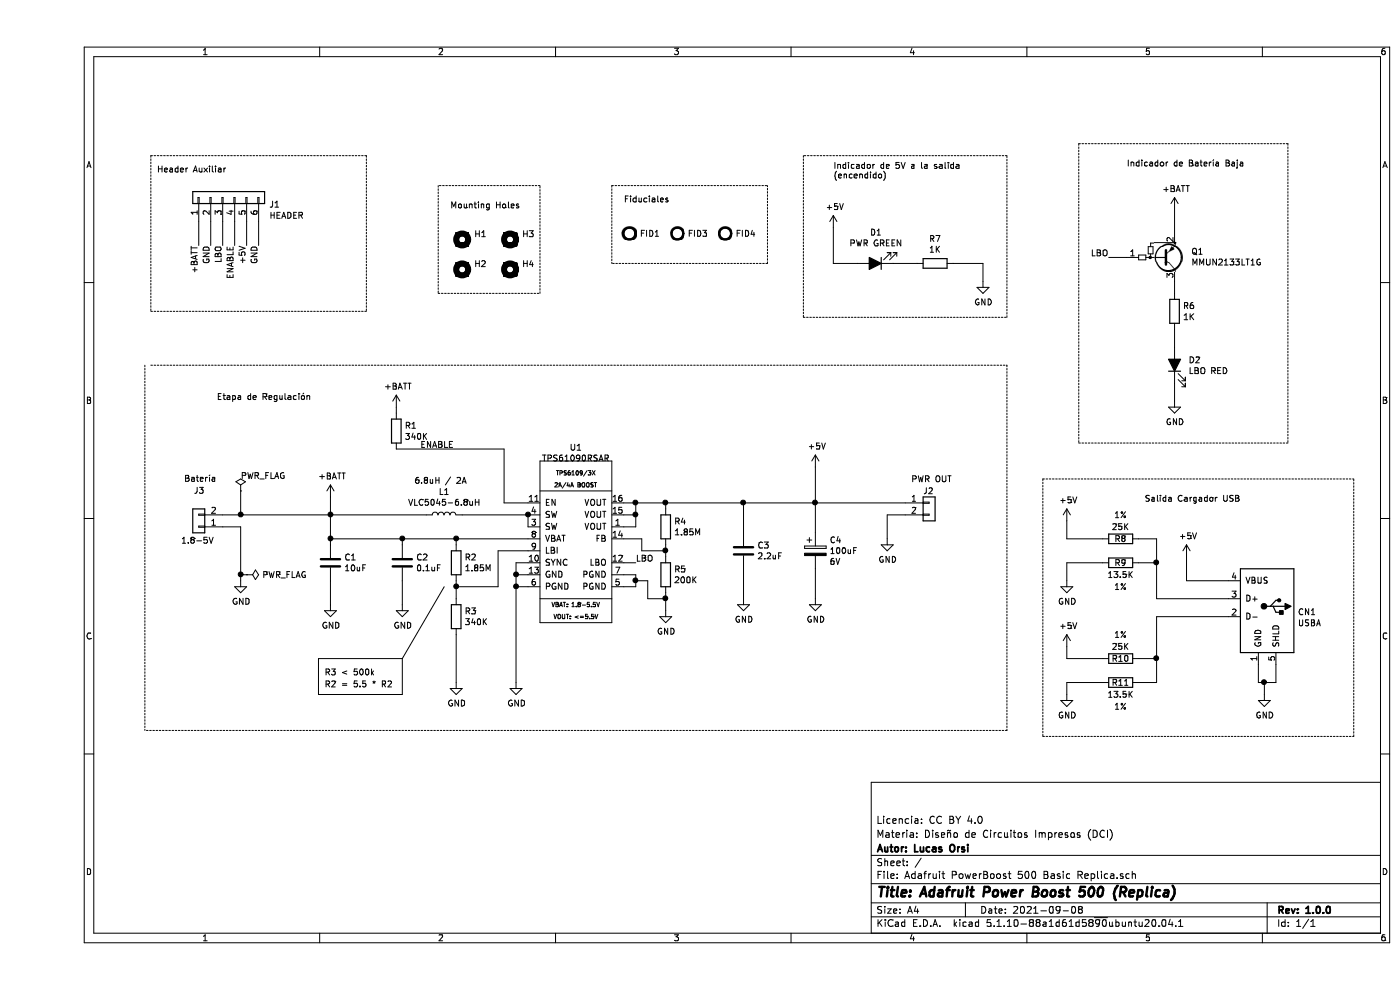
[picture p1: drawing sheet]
EESchema Schematic File Version 4
EELAYER 30 0
EELAYER END
$Descr A4 11693 8268
encoding utf-8
Sheet 1 1
Title "Adafruit Power Boost 500 (Replica)"
Date "2021-09-08"
Rev "1.0.0"
Comp "Autor: Lucas Orsi"
Comment1 "Materia: Diseño de Circuitos Impresos (DCI)"
Comment2 "Licencia: CC BY 4.0"
Comment3 ""
Comment4 ""
$EndDescr
Text Label 1350 2050 3    50   ~ 0
+BATT
Text Label 1650 2050 3    50   ~ 0
ENABLE
Text Label 1550 2050 3    50   ~ 0
LBO
Text Label 1850 2050 3    50   ~ 0
GND
Text Label 1750 2050 3    50   ~ 0
+5V
Text Label 1450 2050 3    50   ~ 0
GND
Wire Wire Line
	1850 1850 1850 2050
Wire Wire Line
	1750 1850 1750 2050
Wire Wire Line
	1650 1850 1650 2050
Wire Wire Line
	1550 1850 1550 2050
Wire Wire Line
	1450 1850 1450 2050
Wire Wire Line
	1350 1850 1350 2050
$Comp
L Connector_Generic:Conn_01x06 J1
U 1 1
P 1550 1650
F 0 "J1" V 1488 1262 50  0000 R CNN
F 1 "HEADER" V 1397 1262 50  0000 R CNN
F 2 "Connector_PinSocket_1.00mm:PinSocket_1x06_P1.00mm_Vertical" H 1550 1650 50  0001 C CNN
F 3 "~" H 1550 1650 50  0001 C CNN
	1    1550 1650
	0    -1   -1   0   
$EndComp
Wire Notes Line
	950  1300 2750 1300
Text Notes 1000 1450 0    50   ~ 0
Header Auxiliar
Text Notes 6650 1500 0    50   ~ 0
Indicador de 5V a la salida\n(encendido)
Wire Notes Line
	8100 1300 6400 1300
$Comp
L power:GND #PWR015
U 1 1
P 7900 2350
F 0 "#PWR015" H 7900 2100 50  0001 C CNN
F 1 "GND" H 7905 2177 50  0000 C CNN
F 2 "" H 7900 2350 50  0001 C CNN
F 3 "" H 7900 2350 50  0001 C CNN
	1    7900 2350
	1    0    0    -1  
$EndComp
Wire Wire Line
	7650 2200 7900 2200
Wire Wire Line
	7900 2200 7900 2350
Wire Wire Line
	7150 2200 7350 2200
Wire Wire Line
	6850 2200 6650 2200
Wire Wire Line
	6650 1900 6650 2200
$Comp
L Device:LED_ALT D1
U 1 1
P 7000 2200
F 0 "D1" H 6993 1945 50  0000 C CNN
F 1 "PWR GREEN" H 6993 2036 50  0000 C CNN
F 2 "LED_SMD:LED_0805_2012Metric_Pad1.15x1.40mm_HandSolder" H 7000 2200 50  0001 C CNN
F 3 "~" H 7000 2200 50  0001 C CNN
	1    7000 2200
	-1   0    0    1   
$EndComp
$Comp
L power:+5V #PWR011
U 1 1
P 6650 1900
F 0 "#PWR011" H 6650 1750 50  0001 C CNN
F 1 "+5V" H 6665 2073 50  0000 C CNN
F 2 "" H 6650 1900 50  0001 C CNN
F 3 "" H 6650 1900 50  0001 C CNN
	1    6650 1900
	1    0    0    -1  
$EndComp
$Comp
L Device:R R7
U 1 1
P 7500 2200
F 0 "R7" V 7293 2200 50  0000 C CNN
F 1 "1K" V 7384 2200 50  0000 C CNN
F 2 "Resistor_SMD:R_0805_2012Metric_Pad1.20x1.40mm_HandSolder" V 7430 2200 50  0001 C CNN
F 3 "~" H 7500 2200 50  0001 C CNN
	1    7500 2200
	0    1    1    0   
$EndComp
Wire Notes Line
	8100 6100 900  6100
Wire Notes Line
	8100 2650 8100 1300
Wire Notes Line
	6400 1300 6400 2650
Wire Notes Line
	6400 2650 8100 2650
Wire Notes Line
	950  1300 950  2600
Wire Notes Line
	2750 2600 950  2600
Wire Notes Line
	2750 1300 2750 2600
Wire Notes Line
	950  3050 8100 3050
Wire Notes Line
	8100 3050 8100 6100
Wire Notes Line
	900  3050 900  6100
Wire Notes Line
	8400 4000 8400 6150
$Comp
L Device:R R8
U 1 1
P 9050 4500
F 0 "R8" V 9050 4500 50  0000 C CNN
F 1 "25K" V 8950 4500 50  0000 C CNN
F 2 "Resistor_SMD:R_0805_2012Metric_Pad1.20x1.40mm_HandSolder" V 8980 4500 50  0001 C CNN
F 3 "~" H 9050 4500 50  0001 C CNN
F 4 "1%" V 8850 4500 50  0000 C CNN "Tolerance"
	1    9050 4500
	0    1    1    0   
$EndComp
$Comp
L Device:R R9
U 1 1
P 9050 4700
F 0 "R9" V 9050 4700 50  0000 C CNN
F 1 "13.5K" V 9150 4700 50  0000 C CNN
F 2 "Resistor_SMD:R_0805_2012Metric_Pad1.20x1.40mm_HandSolder" V 8980 4700 50  0001 C CNN
F 3 "~" H 9050 4700 50  0001 C CNN
F 4 "1%" V 9250 4700 50  0000 C CNN "Tolerance"
	1    9050 4700
	0    1    1    0   
$EndComp
$Comp
L Device:R R10
U 1 1
P 9050 5500
F 0 "R10" V 9050 5500 50  0000 C CNN
F 1 "25K" V 8950 5500 50  0000 C CNN
F 2 "Resistor_SMD:R_0805_2012Metric_Pad1.20x1.40mm_HandSolder" V 8980 5500 50  0001 C CNN
F 3 "~" H 9050 5500 50  0001 C CNN
F 4 "1%" V 8850 5500 50  0000 C CNN "Tolerance"
	1    9050 5500
	0    1    1    0   
$EndComp
$Comp
L Device:R R11
U 1 1
P 9050 5700
F 0 "R11" V 9050 5700 50  0000 C CNN
F 1 "13.5K" V 9150 5700 50  0000 C CNN
F 2 "Resistor_SMD:R_0805_2012Metric_Pad1.20x1.40mm_HandSolder" V 8980 5700 50  0001 C CNN
F 3 "~" H 9050 5700 50  0001 C CNN
F 4 "1%" V 9250 5700 50  0000 C CNN "Tolerance"
	1    9050 5700
	0    1    1    0   
$EndComp
$Comp
L power:GND #PWR017
U 1 1
P 8600 4850
F 0 "#PWR017" H 8600 4600 50  0001 C CNN
F 1 "GND" H 8605 4677 50  0000 C CNN
F 2 "" H 8600 4850 50  0001 C CNN
F 3 "" H 8600 4850 50  0001 C CNN
	1    8600 4850
	1    0    0    -1  
$EndComp
$Comp
L power:+5V #PWR020
U 1 1
P 9600 4650
F 0 "#PWR020" H 9600 4500 50  0001 C CNN
F 1 "+5V" H 9615 4823 50  0000 C CNN
F 2 "" H 9600 4650 50  0001 C CNN
F 3 "" H 9600 4650 50  0001 C CNN
	1    9600 4650
	1    0    0    -1  
$EndComp
$Comp
L power:+5V #PWR016
U 1 1
P 8600 4350
F 0 "#PWR016" H 8600 4200 50  0001 C CNN
F 1 "+5V" H 8615 4523 50  0000 C CNN
F 2 "" H 8600 4350 50  0001 C CNN
F 3 "" H 8600 4350 50  0001 C CNN
	1    8600 4350
	1    0    0    -1  
$EndComp
$Comp
L power:+5V #PWR018
U 1 1
P 8600 5400
F 0 "#PWR018" H 8600 5250 50  0001 C CNN
F 1 "+5V" H 8615 5573 50  0000 C CNN
F 2 "" H 8600 5400 50  0001 C CNN
F 3 "" H 8600 5400 50  0001 C CNN
	1    8600 5400
	1    0    0    -1  
$EndComp
$Comp
L power:GND #PWR019
U 1 1
P 8600 5800
F 0 "#PWR019" H 8600 5550 50  0001 C CNN
F 1 "GND" H 8605 5627 50  0000 C CNN
F 2 "" H 8600 5800 50  0001 C CNN
F 3 "" H 8600 5800 50  0001 C CNN
	1    8600 5800
	1    0    0    -1  
$EndComp
Wire Wire Line
	9200 4500 9350 4500
Wire Wire Line
	9350 4500 9350 4700
Wire Wire Line
	9350 4700 9200 4700
Wire Wire Line
	9200 5700 9350 5700
Wire Wire Line
	9350 5700 9350 5500
Wire Wire Line
	9350 5500 9200 5500
Wire Wire Line
	8600 4850 8600 4700
Wire Wire Line
	8600 4700 8900 4700
Wire Wire Line
	8900 4500 8600 4500
Wire Wire Line
	8600 4500 8600 4350
Wire Wire Line
	8900 5500 8600 5500
Wire Wire Line
	8600 5500 8600 5400
Wire Wire Line
	8900 5700 8600 5700
Wire Wire Line
	8600 5700 8600 5800
Wire Wire Line
	9350 5000 9350 4700
Connection ~ 9350 4700
Wire Wire Line
	9350 5500 9350 5150
Connection ~ 9350 5500
Wire Wire Line
	9600 4650 9600 4850
Text Notes 9250 4200 0    50   ~ 0
Salida Cargador USB
Wire Notes Line
	11000 6150 11000 4000
Wire Notes Line
	10450 1200 8700 1200
Text Label 8950 2150 2    50   ~ 0
LBO
Wire Notes Line
	8700 1200 8700 3700
Wire Notes Line
	8700 3700 10450 3700
Wire Notes Line
	10450 1200 10450 3700
Text Notes 9100 1400 0    50   ~ 0
Indicador de Batería Baja
$Comp
L Device:R R6
U 1 1
P 9500 2600
F 0 "R6" H 9570 2646 50  0000 L CNN
F 1 "1K" H 9570 2555 50  0000 L CNN
F 2 "Resistor_SMD:R_0805_2012Metric_Pad1.20x1.40mm_HandSolder" V 9430 2600 50  0001 C CNN
F 3 "~" H 9500 2600 50  0001 C CNN
	1    9500 2600
	1    0    0    -1  
$EndComp
$Comp
L Device:LED_ALT D2
U 1 1
P 9500 3050
F 0 "D2" V 9539 2932 50  0000 R CNN
F 1 "LBO RED" V 9448 2932 50  0000 R CNN
F 2 "LED_SMD:LED_0805_2012Metric_Pad1.15x1.40mm_HandSolder" H 9500 3050 50  0001 C CNN
F 3 "~" H 9500 3050 50  0001 C CNN
	1    9500 3050
	0    -1   -1   0   
$EndComp
$Comp
L power:+BATT #PWR013
U 1 1
P 9500 1750
F 0 "#PWR013" H 9500 1600 50  0001 C CNN
F 1 "+BATT" H 9515 1923 50  0000 C CNN
F 2 "" H 9500 1750 50  0001 C CNN
F 3 "" H 9500 1750 50  0001 C CNN
	1    9500 1750
	1    0    0    -1  
$EndComp
$Comp
L power:GND #PWR014
U 1 1
P 9500 3350
F 0 "#PWR014" H 9500 3100 50  0001 C CNN
F 1 "GND" H 9505 3177 50  0000 C CNN
F 2 "" H 9500 3350 50  0001 C CNN
F 3 "" H 9500 3350 50  0001 C CNN
	1    9500 3350
	1    0    0    -1  
$EndComp
Wire Wire Line
	9500 3350 9500 3200
Wire Wire Line
	9500 2900 9500 2750
Wire Wire Line
	9500 2450 9500 2350
Wire Wire Line
	9500 1950 9500 1750
$Comp
L Mechanical:MountingHole H1
U 1 1
P 3550 2000
F 0 "H1" H 3650 2046 50  0000 L CNN
F 1 "Mounting Hole" H 3650 1955 50  0001 L CNN
F 2 "MountingHole:MountingHole_3mm" H 3550 2000 50  0001 C CNN
F 3 "~" H 3550 2000 50  0001 C CNN
	1    3550 2000
	1    0    0    -1  
$EndComp
$Comp
L Mechanical:MountingHole H3
U 1 1
P 3950 2000
F 0 "H3" H 4050 2046 50  0000 L CNN
F 1 "MountingHole" H 4050 1955 50  0001 L CNN
F 2 "MountingHole:MountingHole_3mm" H 3950 2000 50  0001 C CNN
F 3 "~" H 3950 2000 50  0001 C CNN
	1    3950 2000
	1    0    0    -1  
$EndComp
$Comp
L Mechanical:MountingHole H2
U 1 1
P 3550 2250
F 0 "H2" H 3650 2296 50  0000 L CNN
F 1 "Mounting Hole" H 3650 2205 50  0001 L CNN
F 2 "MountingHole:MountingHole_3mm" H 3550 2250 50  0001 C CNN
F 3 "~" H 3550 2250 50  0001 C CNN
	1    3550 2250
	1    0    0    -1  
$EndComp
$Comp
L Mechanical:MountingHole H4
U 1 1
P 3950 2250
F 0 "H4" H 4050 2296 50  0000 L CNN
F 1 "MountingHole" H 4050 2205 50  0001 L CNN
F 2 "MountingHole:MountingHole_3mm" H 3950 2250 50  0001 C CNN
F 3 "~" H 3950 2250 50  0001 C CNN
	1    3950 2250
	1    0    0    -1  
$EndComp
Wire Notes Line
	3350 1550 3350 2450
Text Notes 3450 1750 0    50   ~ 0
Mounting Holes
$Comp
L Mechanical:Fiducial FID1
U 1 1
P 4950 1950
F 0 "FID1" H 5035 1950 50  0000 L CNN
F 1 "Fiducial" H 5035 1905 50  0001 L CNN
F 2 "Fiducial:Fiducial_1mm_Mask2mm" H 4950 1950 50  0001 C CNN
F 3 "~" H 4950 1950 50  0001 C CNN
	1    4950 1950
	1    0    0    -1  
$EndComp
$Comp
L Mechanical:Fiducial FID4
U 1 1
P 5750 1950
F 0 "FID4" H 5835 1950 50  0000 L CNN
F 1 "Fiducial" H 5835 1905 50  0001 L CNN
F 2 "Fiducial:Fiducial_1mm_Mask2mm" H 5750 1950 50  0001 C CNN
F 3 "~" H 5750 1950 50  0001 C CNN
	1    5750 1950
	1    0    0    -1  
$EndComp
$Comp
L Mechanical:Fiducial FID3
U 1 1
P 5350 1950
F 0 "FID3" H 5435 1950 50  0000 L CNN
F 1 "Fiducial" H 5435 1905 50  0001 L CNN
F 2 "Fiducial:Fiducial_1mm_Mask2mm" H 5350 1950 50  0001 C CNN
F 3 "~" H 5350 1950 50  0001 C CNN
	1    5350 1950
	1    0    0    -1  
$EndComp
Wire Notes Line
	3350 2450 4200 2450
Wire Notes Line
	4200 2450 4200 1550
Wire Notes Line
	4200 1550 3350 1550
Wire Notes Line
	4800 1550 6100 1550
Wire Notes Line
	6100 2200 4800 2200
Text Notes 4900 1700 0    50   ~ 0
Fiduciales
$Comp
L Device:Q_PNP_BEC_BRT Q1
U 1 1
P 9450 2150
F 0 "Q1" H 9640 2104 50  0000 L CNN
F 1 "MMUN2133LT1G" H 9640 2195 50  0000 L CNN
F 2 "Package_TO_SOT_SMD:SOT-23" H 9650 2250 50  0001 C CNN
F 3 "~" H 9450 2150 50  0001 C CNN
F 4 "863-MMUN2111LT1G" H 9450 2150 50  0001 C CNN "Mouser N"
	1    9450 2150
	1    0    0    1   
$EndComp
Wire Wire Line
	8950 2150 9100 2150
Text Notes 1500 3350 0    50   ~ 0
Etapa de Regulación 
Wire Wire Line
	7100 4500 7100 4300
Wire Wire Line
	7100 4300 7250 4300
$Comp
L power:GND #PWR012
U 1 1
P 7100 4500
F 0 "#PWR012" H 7100 4250 50  0001 C CNN
F 1 "GND" H 7105 4327 50  0000 C CNN
F 2 "" H 7100 4500 50  0001 C CNN
F 3 "" H 7100 4500 50  0001 C CNN
	1    7100 4500
	1    0    0    -1  
$EndComp
Wire Wire Line
	6500 4750 6500 5000
Wire Wire Line
	6500 4450 6500 4200
Wire Wire Line
	6500 4200 7250 4200
Connection ~ 6500 4200
$Comp
L power:PWR_FLAG #FLG0102
U 1 1
P 1700 4100
F 0 "#FLG0102" H 1700 4175 50  0001 C CNN
F 1 "PWR_FLAG" H 1700 4228 50  0000 L CNN
F 2 "" H 1700 4100 50  0001 C CNN
F 3 "~" H 1700 4100 50  0001 C CNN
	1    1700 4100
	1    0    0    -1  
$EndComp
Wire Wire Line
	2450 4850 2450 5050
Wire Wire Line
	3050 4850 3050 5050
Wire Wire Line
	3500 4550 3500 4500
Wire Wire Line
	3050 4500 3500 4500
Connection ~ 3050 4500
Wire Wire Line
	3050 4550 3050 4500
Wire Wire Line
	2450 4500 3050 4500
Connection ~ 2450 4500
Wire Wire Line
	2450 4550 2450 4500
Wire Wire Line
	5250 4950 5250 5000
$Comp
L Device:R R5
U 1 1
P 5250 4800
F 0 "R5" H 5320 4846 50  0000 L CNN
F 1 "200K" H 5320 4755 50  0000 L CNN
F 2 "Resistor_SMD:R_0805_2012Metric_Pad1.20x1.40mm_HandSolder" V 5180 4800 50  0001 C CNN
F 3 "~" H 5250 4800 50  0001 C CNN
	1    5250 4800
	1    0    0    -1  
$EndComp
$Comp
L power:GND #PWR08
U 1 1
P 5250 5100
F 0 "#PWR08" H 5250 4850 50  0001 C CNN
F 1 "GND" H 5255 4927 50  0000 C CNN
F 2 "" H 5250 5100 50  0001 C CNN
F 3 "" H 5250 5100 50  0001 C CNN
	1    5250 5100
	1    0    0    -1  
$EndComp
Wire Wire Line
	5900 5000 5900 4750
Wire Wire Line
	5250 4200 5900 4200
Connection ~ 5250 4200
Wire Wire Line
	5250 4250 5250 4200
Wire Wire Line
	5900 4200 6500 4200
Connection ~ 5900 4200
Wire Wire Line
	5900 4450 5900 4200
Wire Wire Line
	3900 4200 4100 4200
Wire Wire Line
	3550 4300 4100 4300
$Comp
L Device:C C3
U 1 1
P 5900 4600
F 0 "C3" H 6015 4646 50  0000 L CNN
F 1 "2.2uF" H 6015 4555 50  0000 L CNN
F 2 "Capacitor_SMD:C_0805_2012Metric_Pad1.18x1.45mm_HandSolder" H 5938 4450 50  0001 C CNN
F 3 "~" H 5900 4600 50  0001 C CNN
	1    5900 4600
	1    0    0    -1  
$EndComp
$Comp
L Device:CP C4
U 1 1
P 6500 4600
F 0 "C4" H 6618 4691 50  0000 L CNN
F 1 "100uF" H 6618 4600 50  0000 L CNN
F 2 "Capacitor_SMD:C_1210_3225Metric_Pad1.33x2.70mm_HandSolder" H 6538 4450 50  0001 C CNN
F 3 "~" H 6500 4600 50  0001 C CNN
F 4 "6V" H 6618 4509 50  0000 L CNN "Voltage"
	1    6500 4600
	1    0    0    -1  
$EndComp
$Comp
L power:GND #PWR04
U 1 1
P 2450 5050
F 0 "#PWR04" H 2450 4800 50  0001 C CNN
F 1 "GND" H 2455 4877 50  0000 C CNN
F 2 "" H 2450 5050 50  0001 C CNN
F 3 "" H 2450 5050 50  0001 C CNN
	1    2450 5050
	1    0    0    -1  
$EndComp
$Comp
L Device:C C1
U 1 1
P 2450 4700
F 0 "C1" H 2565 4746 50  0000 L CNN
F 1 "10uF" H 2565 4655 50  0000 L CNN
F 2 "Capacitor_SMD:C_0805_2012Metric_Pad1.18x1.45mm_HandSolder" H 2488 4550 50  0001 C CNN
F 3 "~" H 2450 4700 50  0001 C CNN
	1    2450 4700
	1    0    0    -1  
$EndComp
Text Label 3200 3750 0    50   ~ 0
ENABLE
Text Label 5000 4700 0    50   ~ 0
LBO
Wire Wire Line
	3900 3750 3900 4200
Wire Wire Line
	3000 3750 3900 3750
Wire Wire Line
	2450 4300 2450 4500
Connection ~ 2450 4300
Wire Wire Line
	3250 4300 2450 4300
Wire Wire Line
	2450 4150 2450 4300
Wire Wire Line
	3000 3400 3000 3450
Wire Wire Line
	3500 5300 3500 5700
$Comp
L Device:L L1
U 1 1
P 3400 4300
F 0 "L1" V 3590 4300 50  0000 C CNN
F 1 "VLC5045-6.8uH" V 3499 4300 50  0000 C CNN
F 2 "Inductor_SMD:L_Taiyo-Yuden_NR-40xx_HandSoldering" H 3400 4300 50  0001 C CNN
F 3 "~" H 3400 4300 50  0001 C CNN
F 4 "810-VLC5045T-6R8M" H 3400 4300 50  0001 C CNN "Mouser N"
	1    3400 4300
	0    -1   -1   0   
$EndComp
$Comp
L power:+BATT #PWR02
U 1 1
P 3000 3400
F 0 "#PWR02" H 3000 3250 50  0001 C CNN
F 1 "+BATT" H 3015 3573 50  0000 C CNN
F 2 "" H 3000 3400 50  0001 C CNN
F 3 "" H 3000 3400 50  0001 C CNN
	1    3000 3400
	1    0    0    -1  
$EndComp
$Comp
L power:+BATT #PWR03
U 1 1
P 2450 4150
F 0 "#PWR03" H 2450 4000 50  0001 C CNN
F 1 "+BATT" H 2465 4323 50  0000 C CNN
F 2 "" H 2450 4150 50  0001 C CNN
F 3 "" H 2450 4150 50  0001 C CNN
	1    2450 4150
	1    0    0    -1  
$EndComp
$Comp
L power:GND #PWR010
U 1 1
P 6500 5000
F 0 "#PWR010" H 6500 4750 50  0001 C CNN
F 1 "GND" H 6505 4827 50  0000 C CNN
F 2 "" H 6500 5000 50  0001 C CNN
F 3 "" H 6500 5000 50  0001 C CNN
	1    6500 5000
	1    0    0    -1  
$EndComp
$Comp
L power:GND #PWR09
U 1 1
P 5900 5000
F 0 "#PWR09" H 5900 4750 50  0001 C CNN
F 1 "GND" H 5905 4827 50  0000 C CNN
F 2 "" H 5900 5000 50  0001 C CNN
F 3 "" H 5900 5000 50  0001 C CNN
	1    5900 5000
	1    0    0    -1  
$EndComp
$Comp
L power:GND #PWR07
U 1 1
P 4000 5700
F 0 "#PWR07" H 4000 5450 50  0001 C CNN
F 1 "GND" H 4005 5527 50  0000 C CNN
F 2 "" H 4000 5700 50  0001 C CNN
F 3 "" H 4000 5700 50  0001 C CNN
	1    4000 5700
	1    0    0    -1  
$EndComp
$Comp
L power:GND #PWR05
U 1 1
P 3050 5050
F 0 "#PWR05" H 3050 4800 50  0001 C CNN
F 1 "GND" H 3055 4877 50  0000 C CNN
F 2 "" H 3050 5050 50  0001 C CNN
F 3 "" H 3050 5050 50  0001 C CNN
	1    3050 5050
	1    0    0    -1  
$EndComp
$Comp
L power:GND #PWR06
U 1 1
P 3500 5700
F 0 "#PWR06" H 3500 5450 50  0001 C CNN
F 1 "GND" H 3505 5527 50  0000 C CNN
F 2 "" H 3500 5700 50  0001 C CNN
F 3 "" H 3500 5700 50  0001 C CNN
	1    3500 5700
	1    0    0    -1  
$EndComp
$Comp
L Device:C C2
U 1 1
P 3050 4700
F 0 "C2" H 3165 4746 50  0000 L CNN
F 1 "0.1uF" H 3165 4655 50  0000 L CNN
F 2 "Capacitor_SMD:C_0805_2012Metric_Pad1.18x1.45mm_HandSolder" H 3088 4550 50  0001 C CNN
F 3 "~" H 3050 4700 50  0001 C CNN
	1    3050 4700
	1    0    0    -1  
$EndComp
$Comp
L Device:R R4
U 1 1
P 5250 4400
F 0 "R4" H 5320 4446 50  0000 L CNN
F 1 "1.85M" H 5320 4355 50  0000 L CNN
F 2 "Resistor_SMD:R_0805_2012Metric_Pad1.20x1.40mm_HandSolder" V 5180 4400 50  0001 C CNN
F 3 "~" H 5250 4400 50  0001 C CNN
	1    5250 4400
	1    0    0    -1  
$EndComp
$Comp
L Device:R R1
U 1 1
P 3000 3600
F 0 "R1" H 3070 3646 50  0000 L CNN
F 1 "340K" H 3070 3555 50  0000 L CNN
F 2 "Resistor_SMD:R_0805_2012Metric_Pad1.20x1.40mm_HandSolder" V 2930 3600 50  0001 C CNN
F 3 "~" H 3000 3600 50  0001 C CNN
	1    3000 3600
	1    0    0    -1  
$EndComp
$Comp
L Device:R R3
U 1 1
P 3500 5150
F 0 "R3" H 3570 5196 50  0000 L CNN
F 1 "340K" H 3570 5105 50  0000 L CNN
F 2 "Resistor_SMD:R_0805_2012Metric_Pad1.20x1.40mm_HandSolder" V 3430 5150 50  0001 C CNN
F 3 "~" H 3500 5150 50  0001 C CNN
	1    3500 5150
	1    0    0    -1  
$EndComp
$Comp
L Device:R R2
U 1 1
P 3500 4700
F 0 "R2" H 3570 4746 50  0000 L CNN
F 1 "1.85M" H 3570 4655 50  0000 L CNN
F 2 "Resistor_SMD:R_0805_2012Metric_Pad1.20x1.40mm_HandSolder" V 3430 4700 50  0001 C CNN
F 3 "~" H 3500 4700 50  0001 C CNN
	1    3500 4700
	1    0    0    -1  
$EndComp
$Comp
L power:+5V #PWR0101
U 1 1
P 6500 3900
F 0 "#PWR0101" H 6500 3750 50  0001 C CNN
F 1 "+5V" H 6515 4073 50  0000 C CNN
F 2 "" H 6500 3900 50  0001 C CNN
F 3 "" H 6500 3900 50  0001 C CNN
	1    6500 3900
	1    0    0    -1  
$EndComp
Wire Wire Line
	6500 3900 6500 4200
$Comp
L AdafruitPowerBoost:TPS61090RSAR U1
U 1 1
P 4500 4150
F 0 "U1" H 4500 4565 50  0000 C CNN
F 1 "TPS61090RSAR" H 4500 4474 50  0000 C CNN
F 2 "Package_DFN_QFN:QFN-16-1EP_4x4mm_P0.65mm_EP2.1x2.1mm" H 4200 4500 50  0001 C CNN
F 3 "" H 4200 4500 50  0001 C CNN
F 4 "" H 4500 4150 50  0001 C CNN "Mouser Num"
F 5 "595-TPS61090RSAR" H 4500 4150 50  0001 C CNN "Mouser N"
	1    4500 4150
	1    0    0    -1  
$EndComp
Wire Wire Line
	4900 4400 5000 4400
Wire Wire Line
	4900 4200 5000 4200
Wire Wire Line
	5000 4200 5250 4200
Connection ~ 5000 4200
Wire Wire Line
	4900 4300 5000 4300
Wire Wire Line
	5000 4400 5000 4300
Wire Wire Line
	5000 4300 5000 4200
Connection ~ 5000 4300
Wire Wire Line
	4100 4400 4100 4300
Connection ~ 4100 4300
Wire Wire Line
	3500 4500 4100 4500
Connection ~ 3500 4500
Wire Wire Line
	3500 4850 3500 4900
Wire Wire Line
	5250 4550 5250 4600
Wire Wire Line
	4900 4500 5050 4500
Wire Wire Line
	5050 4500 5050 4600
Wire Wire Line
	5050 4600 5250 4600
Connection ~ 5250 4600
Wire Wire Line
	5250 4600 5250 4650
Wire Wire Line
	4900 4700 5000 4700
Wire Wire Line
	4900 4800 5000 4800
Wire Wire Line
	5000 4800 5000 4850
Wire Wire Line
	5000 4900 4900 4900
Wire Wire Line
	5000 4850 5100 4850
Wire Wire Line
	5100 4850 5100 5000
Wire Wire Line
	5100 5000 5250 5000
Connection ~ 5000 4850
Wire Wire Line
	5000 4850 5000 4900
Connection ~ 5250 5000
Wire Wire Line
	5250 5000 5250 5100
Wire Wire Line
	4100 4800 4000 4800
Wire Wire Line
	4000 4800 4000 4900
Wire Wire Line
	4000 4900 4100 4900
Wire Wire Line
	4100 4700 4000 4700
Wire Wire Line
	4000 4700 4000 4800
Connection ~ 4000 4800
Wire Wire Line
	4000 4900 4000 5700
Connection ~ 4000 4900
Wire Wire Line
	4100 4600 3850 4600
Wire Wire Line
	3850 4600 3850 4900
Wire Wire Line
	3850 4900 3500 4900
Connection ~ 3500 4900
Wire Wire Line
	3500 4900 3500 5000
Wire Wire Line
	1700 4800 1750 4800
$Comp
L power:PWR_FLAG #FLG0103
U 1 1
P 1750 4800
F 0 "#FLG0103" H 1750 4875 50  0001 C CNN
F 1 "PWR_FLAG" V 1750 4928 50  0000 L CNN
F 2 "" H 1750 4800 50  0001 C CNN
F 3 "~" H 1750 4800 50  0001 C CNN
	1    1750 4800
	0    1    1    0   
$EndComp
Wire Wire Line
	1700 4850 1700 4800
$Comp
L power:GND #PWR01
U 1 1
P 1700 4850
F 0 "#PWR01" H 1700 4600 50  0001 C CNN
F 1 "GND" H 1705 4677 50  0000 C CNN
F 2 "" H 1700 4850 50  0001 C CNN
F 3 "" H 1700 4850 50  0001 C CNN
	1    1700 4850
	1    0    0    -1  
$EndComp
Wire Wire Line
	1700 4400 1700 4800
Connection ~ 1700 4800
Wire Wire Line
	1550 4400 1700 4400
$Comp
L Connector_Generic:Conn_01x02 J2
U 1 1
P 7450 4200
F 0 "J2" H 7400 4300 50  0000 L CNN
F 1 "PWR OUT" H 7300 4400 50  0000 L CNN
F 2 "dci_lorsi:JST_EH_S2B-EH_1x02_P2.50mm_Horizontal" H 7450 4200 50  0001 C CNN
F 3 "~" H 7450 4200 50  0001 C CNN
	1    7450 4200
	1    0    0    -1  
$EndComp
$Comp
L Connector_Generic:Conn_01x02 J3
U 1 1
P 1350 4400
F 0 "J3" H 1300 4100 50  0000 L CNN
F 1 "Batería" H 1200 4000 50  0000 L CNN
F 2 "Connector_JST:JST_EH_S2B-EH_1x02_P2.50mm_Horizontal" H 1350 4400 50  0001 C CNN
F 3 "~" H 1350 4400 50  0001 C CNN
	1    1350 4400
	-1   0    0    1   
$EndComp
Text Notes 1200 4550 0    50   ~ 0
1.8-5V
Text Notes 3150 4050 0    50   ~ 0
6.8uH / 2A
Wire Wire Line
	1550 4300 1700 4300
Wire Wire Line
	1700 4100 1700 4300
Connection ~ 1700 4300
Wire Wire Line
	1700 4300 2450 4300
Text Notes 2400 5650 0    50   ~ 0
R3 < 500k
Text Notes 2400 5750 0    50   ~ 0
R2 = 5.5 * R2
Wire Notes Line style solid
	2350 5800 2350 5500
Wire Notes Line style solid
	3050 5500 3050 5800
Wire Notes Line style solid
	3050 5800 2350 5800
Wire Notes Line style solid
	3400 4900 3050 5500
Wire Notes Line style solid
	2350 5500 3050 5500
Wire Wire Line
	9600 4850 9950 4850
Wire Wire Line
	9350 5000 9950 5000
Wire Wire Line
	9350 5150 9950 5150
Wire Notes Line
	8400 6150 11000 6150
Wire Wire Line
	10250 5700 10200 5700
Wire Wire Line
	10250 5800 10250 5700
Wire Wire Line
	10200 5700 10200 5550
Connection ~ 10250 5700
Wire Wire Line
	10350 5700 10250 5700
Wire Wire Line
	10350 5550 10350 5700
$Comp
L power:GND #PWR021
U 1 1
P 10250 5800
F 0 "#PWR021" H 10250 5550 50  0001 C CNN
F 1 "GND" H 10255 5627 50  0000 C CNN
F 2 "" H 10250 5800 50  0001 C CNN
F 3 "" H 10250 5800 50  0001 C CNN
	1    10250 5800
	1    0    0    -1  
$EndComp
$Comp
L AdafruitPowerBoost:USBA CN1
U 1 1
P 10200 4650
F 0 "CN1" H 10530 4189 50  0000 L CNN
F 1 "USBA" H 10530 4098 50  0000 L CNN
F 2 "Connector_USB:USB_A_Molex_67643_Horizontal" H 9950 4600 50  0001 C CNN
F 3 "" H 9950 4600 50  0001 C CNN
F 4 "640-USB1130-15-A" H 10200 4650 50  0001 C CNN "Mouser N"
	1    10200 4650
	1    0    0    -1  
$EndComp
Wire Notes Line
	8400 4000 11000 4000
Wire Notes Line
	6100 2200 6100 1550
Wire Notes Line
	4800 1550 4800 2200
$EndSCHEMATC
